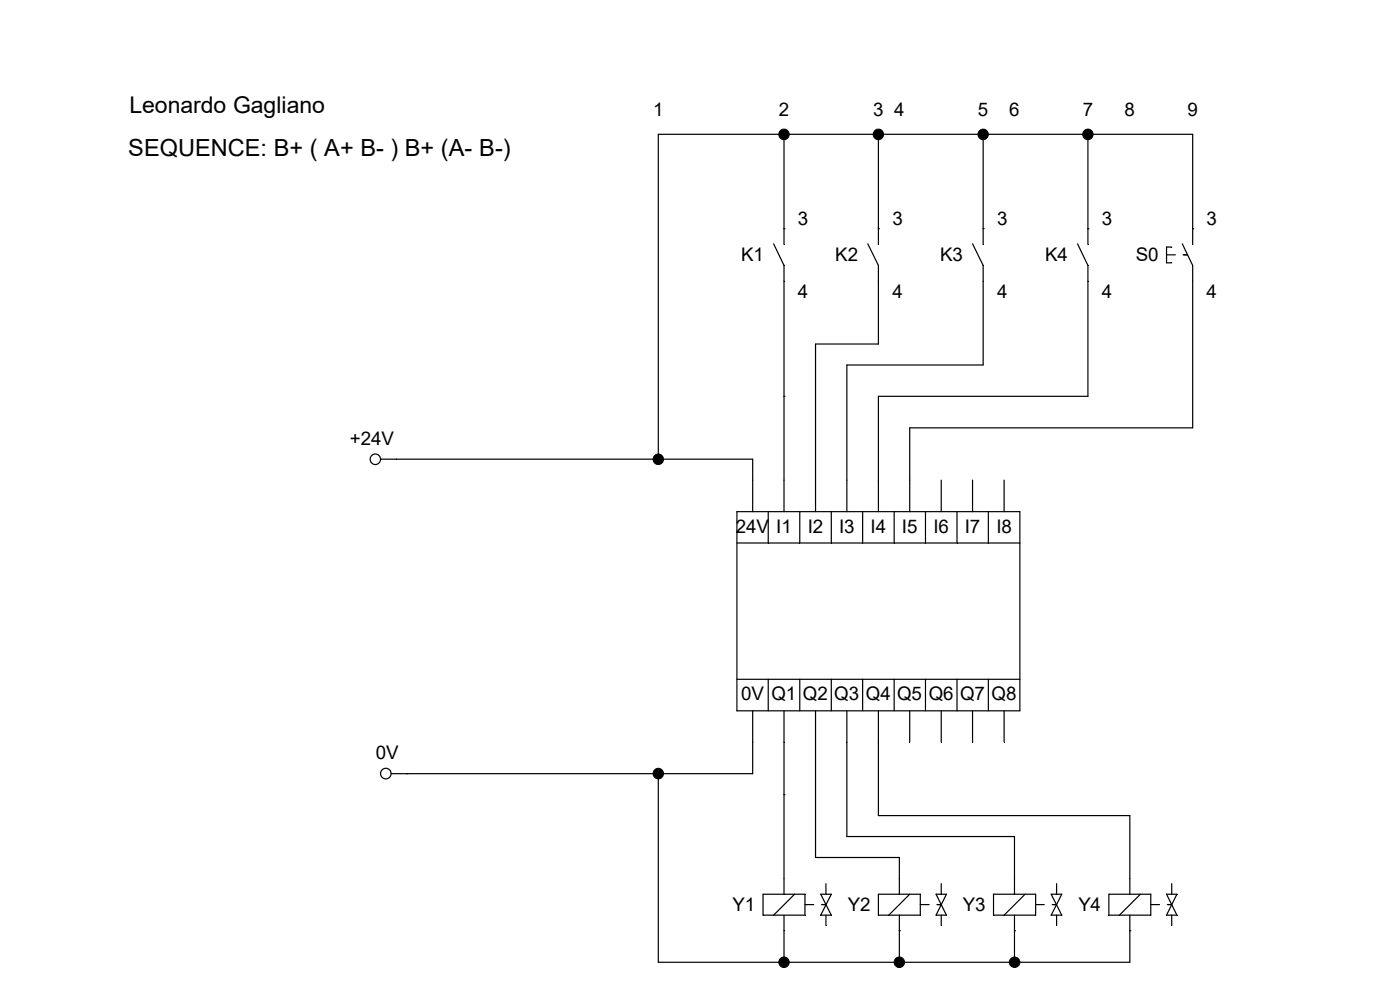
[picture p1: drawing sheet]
<svg xmlns="http://www.w3.org/2000/svg" width="297mm" height="210mm" viewBox="0 0 297 210" stroke-linecap="round" stroke-linejoin="round" font-family="sans-serif">
<g fill="none" stroke="#000" stroke-width=".25">
<path d="M166.3 28.5h.1M166.3 28.5v20M186.4 28.5h.1M186.4 28.5v20M208.6 28.5h.1M208.6 28.5v20M230.8 28.5h.1M230.8 28.5v20M166.3 48.5h.1M166.3 59.6v48.9M186.4 48.5h.1M186.4 59.6v13.4h-13.4v35.5"/>
<path d="M208.6 48.5h.1M208.6 59.6v17.8h-28.9v31.1M230.8 48.5h.1M230.8 59.6v24.5h-44.4v24.4M253 48.5h.1M253 59.6v31.2h-60v17.7M253 48.5v-20h-113.3v68.9M84.1 97.4h75.6v11.1M139.7 97.4h.1M166.3 84.1h.1M156.3 115.2h60.1M156.3 108.5h60.1v42.3h-60.1z"/>
<path d="M163 108.5v6.7M169.7 108.5v6.7M176.4 108.5v6.7M183 108.5v6.7M189.7 108.5v6.7M196.3 108.5v6.7M199.7 101.9v6.6M203 108.5v6.7M206.3 101.9v6.6M209.7 108.5v6.7M213 101.9v6.6M156.3 144.1h60.1"/>
<path d="M159.7 150.8v13.3h-73.4M163 144.1v6.7M166.3 150.8v35.6M169.7 144.1v6.7M173 150.8v31.1h17.8v4.5M176.4 144.1v6.7M179.7 150.8v26.7h35.5v8.9M183 144.1v6.7M186.4 150.8v22.2h53.3v13.4M189.7 144.1v6.7M193 150.8v6.6M196.3 144.1v6.7"/>
<path d="M199.7 150.8v6.6M203 144.1v6.7M206.3 150.8v6.6M209.7 144.1v6.7M213 150.8v6.6M86.3 164.1h.1M139.7 164.1v40h100v-6.7M166.3 168.6h.1M166.3 197.4v6.7M190.8 197.4h.1M190.8 197.4v6.7M215.2 197.4h.1"/>
<path d="M215.2 197.4v6.7M239.7 197.4h.1M166.3 204.1h.1M190.8 204.1h.1M215.2 204.1h.1"/>
</g>
<path d="M74.2 90.8h9.5v4.4h-9.5z" fill="#fff"/>
<g fill="none" stroke="#000" stroke-width=".25">
<path d="M80.7 97.4h3.4"/>
<circle cx="79.6" cy="97.4" r="1.11"/>
</g>
<path d="M77.6 157.5h7.1v4.4h-7.1z" fill="#fff"/>
<g fill="none" stroke="#000" stroke-width=".25">
<path d="M164.1 51.7l2.2 4.6v3.3M166.3 48.5v3.4M184.1 51.7l2.3 4.6v3.3M186.4 48.5v3.4M206.3 51.7l2.3 4.6v3.3M208.6 48.5v3.4M228.6 51.7l2.2 4.6v3.3M230.8 48.5v3.4M247.5 54.1h1.8M248.6 52.4h-1.1v3.4h1.1M250.8 51.7l2.2 4.6v3.3M251 54.1h.9"/>
<path d="M253 48.5v3.4M83 164.1h3.3M161.9 189.7h8.9v4.4h-8.9zM166.3 186.4v3.3M166.3 194.1v3.3M168.6 189.7l-4.5 4.4M170.8 191.9h1.8M174.1 189.7l2.3 4.4h-2.3l2.3-4.4zM174.3 191.9h.9M175.2 187.5v2.2M175.2 194.1v2.2M186.4 189.7h8.8v4.4h-8.8z"/>
<path d="M190.8 186.4v3.3M190.8 194.1v3.3M193 189.7l-4.4 4.4M195.2 191.9h1.9M198.6 189.7h2.2l-2.2 4.4h2.2zM198.8 191.9h.9M199.7 187.5v2.2M199.7 194.1v2.2M210.8 189.7h8.9v4.4h-8.9zM215.2 186.4v3.3M215.2 194.1v3.3M217.5 189.7l-4.5 4.4"/>
<path d="M219.7 191.9h1.8M223 189.7h2.3l-2.3 4.4h2.3zM223.2 191.9h1M224.2 187.5v2.2M224.2 194.1v2.2M235.2 189.7h8.9v4.4h-8.9zM239.7 186.4v3.3M239.7 194.1v3.3M241.9 189.7l-4.4 4.4M244.1 191.9h1.9M247.5 189.7h2.2l-2.2 4.4h2.2zM247.6 191.9h1"/>
<path d="M248.6 187.5v2.2M248.6 194.1v2.2"/>
<circle cx="81.9" cy="164.1" r="1.12"/>
</g>
<g fill="#000" stroke="#000" stroke-width=".21">
<circle cx="166.3" cy="28.5" r="1.11"/>
<circle cx="186.3" cy="28.5" r="1.11"/>
<circle cx="208.6" cy="28.5" r="1.11"/>
<circle cx="230.8" cy="28.5" r="1.11"/>
<circle cx="139.6" cy="97.4" r="1.11"/>
<circle cx="139.6" cy="164.1" r="1.11"/>
<circle cx="166.3" cy="204.1" r="1.11"/>
<circle cx="190.8" cy="204.1" r="1.11"/>
<circle cx="215.3" cy="204.1" r="1.11"/>
</g>
<text font-size="5" x="27.2" y="33">SEQUENCE: B+ ( A+ B- ) B+ (A- B-)</text>
<text font-size="4.9" x="27.5" y="24">Leonardo Gagliano</text>
<g font-size="4">
<text x="138.6" y="24.7">1</text>
<text x="165.2" y="24.7">2</text>
<text x="185.3" y="24.7">3 4</text>
<text x="207.5" y="24.7">5</text>
<text x="214.1" y="24.7">6</text>
<text x="229.7" y="24.7">7</text>
<text x="238.6" y="24.7">8</text>
<text x="251.9" y="24.7">9</text>
<text x="169.3" y="47.7">3</text>
<text x="189.3" y="47.7">3</text>
<text x="211.5" y="47.7">3</text>
<text x="233.8" y="47.7">3</text>
<text x="256" y="47.7">3</text>
<text x="157.2" y="55.4">K1</text>
<text x="177.2" y="55.4">K2</text>
<text x="199.4" y="55.4">K3</text>
<text x="221.7" y="55.4">K4</text>
<text x="241" y="55.4">S0</text>
<text x="169.3" y="63.2">4</text>
<text x="189.3" y="63.2">4</text>
<text x="211.5" y="63.2">4</text>
<text x="233.8" y="63.2">4</text>
<text x="256" y="63.2">4</text>
<text x="74.2" y="94.3">+24V</text>
<text x="156.1" y="113">24V I1</text>
<text x="171.4" y="113">I2</text>
<text x="178" y="113">I3</text>
<text x="184.7" y="113">I4</text>
<text x="191.3" y="113">I5</text>
<text x="198" y="113">I6</text>
<text x="204.7" y="113">I7</text>
<text x="211.4" y="113">I8</text>
<text x="157.2" y="148.6">0V Q1 Q2</text>
<text x="177" y="148.6">Q3</text>
<text x="183.7" y="148.6">Q4</text>
<text x="190.3" y="148.6">Q5 Q6 Q7 Q8</text>
<text x="79.8" y="161">0V</text>
<text x="155.4" y="193.3">Y1</text>
<text x="179.9" y="193.3">Y2</text>
<text x="204.3" y="193.3">Y3</text>
<text x="228.8" y="193.3">Y4</text>
</g>
</svg>
